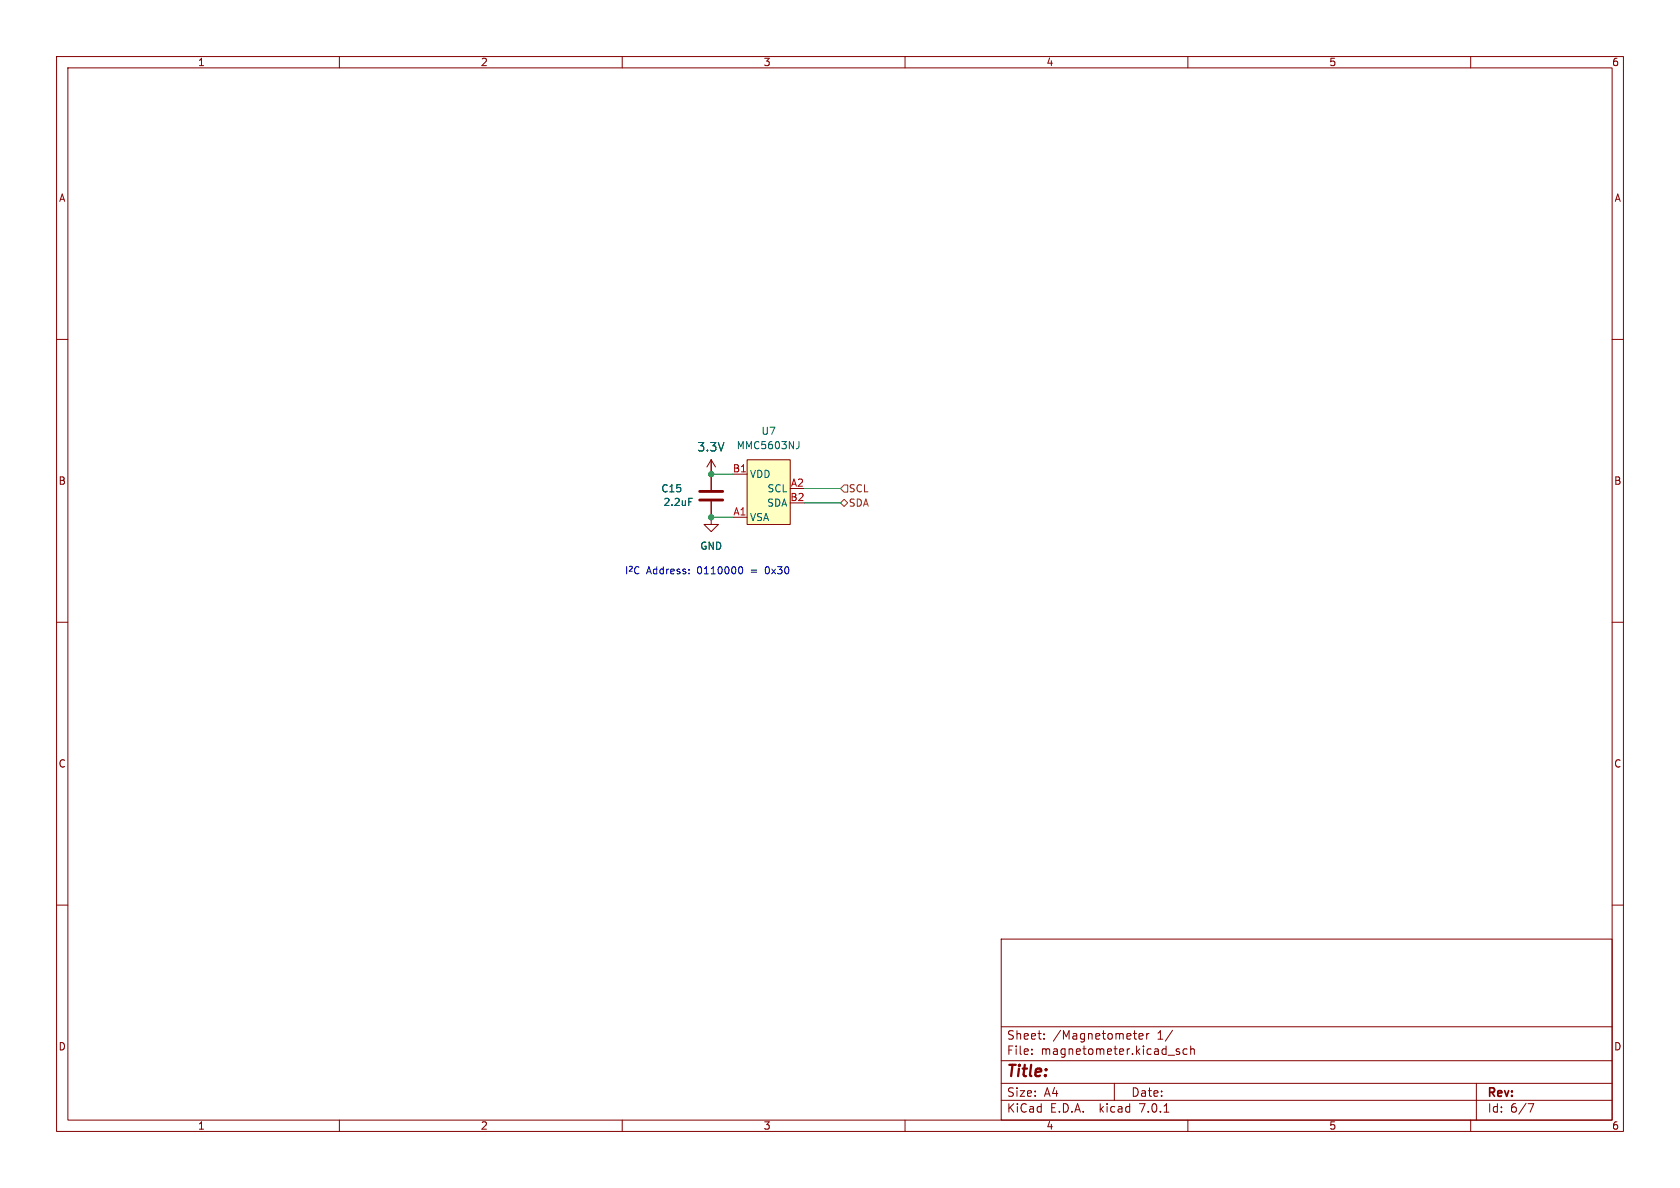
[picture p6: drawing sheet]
<svg xmlns="http://www.w3.org/2000/svg" width="297mm" height="210mm" viewBox="0 0 297 210" stroke-linecap="round" stroke-linejoin="round" font-family="sans-serif">
<g fill="none" stroke="#840000" stroke-width=".18">
<path d="M10 10h277v190h-277zM12 12h273v186h-273zM60 10v2M110 10v2M160 10v2M210 10v2M260 10v2M10 60h2M285 60h2M125.7 88.6v4.1h1.3l-1.3 1.3-1.2-1.3h1.2M125.7 81.3l-.7 1.3M125.7 81.3l.8 1.3"/>
<path d="M125.7 81.3v5.3M129.5 91.4h2.6M129.5 83.8h2.6M132.1 81.3h7.6v11.4h-7.6zM10 110h2M285 110h2M10 160h2M285 160h2M177 166h108v32h-108zM60 198v2M110 198v2M160 198v2"/>
<path d="M177 194.5h108M177 191.5h108M177 187.5h108M177 181.5h108M182.4 186.3v.1M182.4 185.5v.1M184.6 183.6v.1M184.6 182.8v.1M197 191.5v3M201.4 183.2l.7-.1-.1-.3-.4-.1-.2 .2v.7h.6M202.7 182.7v1M203.1 182.7l-.2 .1-.2 .2"/>
<path d="M205.8 196.6h.8M207.3 182.1l-1.3 2M207.9 185.7l.7 .4-.2 .3-.5-.1M208.5 185.5l-.4-.1-.2 .2M209.9 185.5l-.5-.1-.3 .3v.4l.2 .2h.6M210 198v2M210.5 185.5l.2-.1 .4 .1v.9M210.5 184.9v1.5M260 198v2M261 191.5v6.5M270.1 195.1h1l-.6 1.5"/>
</g>
<path d="M132.1 81.3h7.6v11.4h-7.6z" fill="#ffffc2" stroke="#ffffc2" stroke-width=".18"/>
<path d="M141.2 78.1v.9l-.3 .3M121.8 88.1h.6" fill="none" stroke="#006464" stroke-width=".18"/>
<path d="M123.7 88.4h4.1M123.7 86.9h4.1" fill="none" stroke="#840000" stroke-width=".51"/>
<path d="M149.2 88.3l.7 .6-.7 .6-.6-.6zM149.2 85.7h.7v1.3h-.7l-.6-.6z" fill="none" stroke="#725600" stroke-width=".18"/>
<path d="M121.8 101.3v.1M121.8 100.7v.1M130.7 100.2h.2a.68 .68 0 0 1 .4 .6 .68 .68 0 0 1-.4 .6h-.2" fill="none" stroke="#0000c2" stroke-width=".18"/>
<path d="M125.7 83.8h3.8M125.7 91.4h3.8M142.2 86.4h6.4M142.2 88.9h6.4" fill="none" stroke="#009600" stroke-width=".18"/>
<g fill="#009600" stroke="#009600" stroke-width=".18">
<circle cx="125.7" cy="91.4" r=".46"/>
<circle cx="125.7" cy="83.8" r=".46"/>
</g>
<text font-size="2.8" fill="#840000" x="178" y="190.8">Title:</text>
<text font-size="2.1" fill="#006464" x="123.2" y="80">3.3V</text>
<g font-size="2.1" fill="#840000">
<text x="178" y="183.9">Sheet:</text>
<text x="186.2" y="183.9">/Magnetometer</text>
<text x="204.6" y="183.9">1/</text>
<text x="178" y="186.6">File:</text>
<text x="184" y="186.6">magnetometer.kicad_sch</text>
<text x="178" y="196.8">KiCad</text>
<text x="178" y="194">Size:</text>
<text x="184.6" y="194">A4</text>
<text x="185.7" y="196.8">E.D.A.</text>
<text x="194.4" y="196.8">kicad</text>
<text x="200" y="194">Date:</text>
<text x="201.5" y="196.8">7.0.1</text>
<text x="263" y="194.2">Rev:</text>
<text x="263" y="196.8">Id:</text>
<text x="267" y="196.8">6/7</text>
</g>
<g font-size="1.8" fill="#840000">
<text x="35" y="11.8">1</text>
<text x="85" y="11.8">2</text>
<text x="135" y="11.8">3</text>
<text x="185" y="11.8">4</text>
<text x="235" y="11.8">5</text>
<text x="285" y="11.8">6</text>
<text x="10.4" y="35.8">A</text>
<text x="285.4" y="35.8">A</text>
<text x="10.3" y="85.8">B</text>
<text x="285.3" y="85.8">B</text>
<text x="10.3" y="135.8">C</text>
<text x="285.3" y="135.8">C</text>
<text x="10.3" y="185.8">D</text>
<text x="285.3" y="185.8">D</text>
<text x="35" y="199.8">1</text>
<text x="85" y="199.8">2</text>
<text x="135" y="199.8">3</text>
<text x="185" y="199.8">4</text>
<text x="235" y="199.8">5</text>
<text x="285" y="199.8">6</text>
</g>
<g font-size="1.8" fill="#006464">
<text x="134.6" y="77">U7</text>
<text x="130.2" y="79.6">MMC5603NJ</text>
<text x="116.8" y="87.2">C15</text>
<text x="117.2" y="89.6">2.2uF</text>
<text x="132.6" y="84.6">VDD</text>
<text x="135.5" y="89.7">SDA</text>
<text x="135.6" y="87.2">SCL</text>
<text x="132.6" y="92.3">VSA</text>
<text x="123.7" y="97.3">GND</text>
</g>
<g font-size="1.8" fill="#a90000">
<text x="129.5" y="83.6">B1</text>
<text x="139.7" y="88.6">B2</text>
<text x="139.8" y="86.1">A2</text>
<text x="129.6" y="91.2">A1</text>
</g>
<g font-size="1.8" fill="#725600">
<text x="150.1" y="89.7">SDA</text>
<text x="150.1" y="87.2">SCL</text>
</g>
<g font-size="1.8" fill="#0000c2">
<text x="110.5" y="101.6">I^{2}C</text>
<text x="114.3" y="101.6">Address:</text>
<text x="123.3" y="101.6">0110000</text>
<text x="132.9" y="101.6">=</text>
<text x="135.6" y="101.6">0x30</text>
</g>
</svg>
